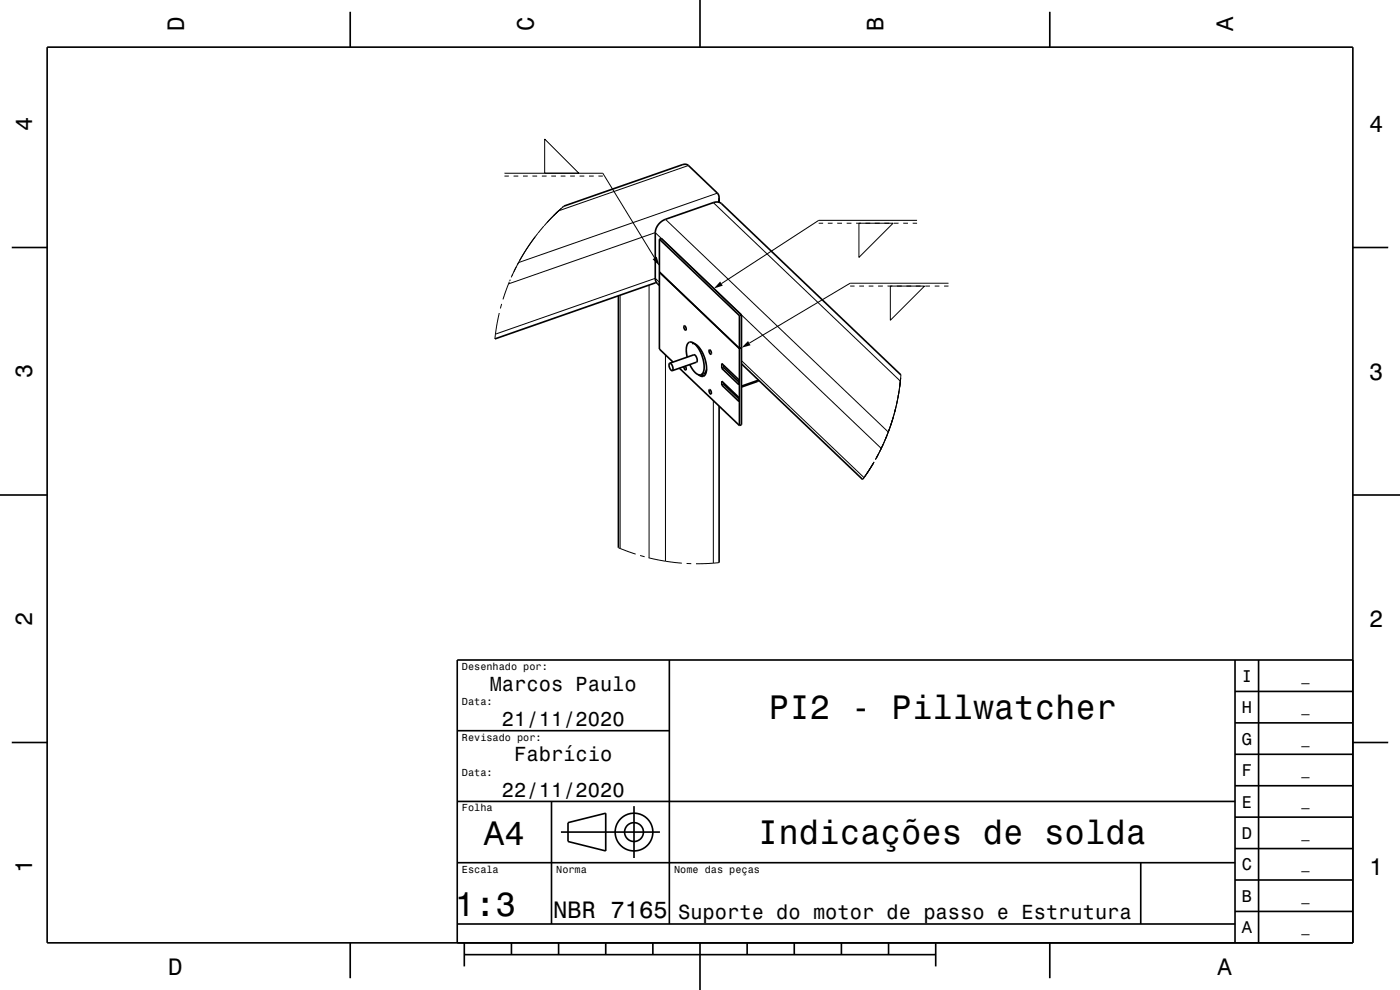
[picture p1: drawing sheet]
<svg xmlns="http://www.w3.org/2000/svg" width="297mm" height="210mm" viewBox="0 0 297 210" stroke-linecap="round" stroke-linejoin="round" font-family="sans-serif">
<g fill="none" stroke="#000" stroke-width=".35">
<path d="M10 10h277v190h-277zM74.3 2.5v7.5M148.5 0v10M222.7 2.5v7.5M2.5 52.5h7.5M139.3 59.9l-34.3 12M139.9 57.7l17 16.2 .4-.1M139.9 50.7v23.4l2.9 2.7M139.9 50.7l.4-.1 17 16.2M139.9 50.7l17 16.3M152.6 42l-.2 .9M152.6 42l-.1-.6-.3-.4-6.2-5.9-.7-.3-25.7 8.9"/>
<path d="M152.6 42v.9M287 52.5h7.5M131.2 62.7v53.5M139.9 60.6l-.6-.7-.3-.7v-9.9a3.3 3.3 0 0 1 2.2-2.8l10.2-3.6a1.66 1.66 0 0 1 1.7 .3l38 36.3M142.1 77.1l5.1-1.8a1.14 1.14 0 0 1 .6 1.5l-5.2 1.8M142.1 77.1a1.15 1.15 0 0 1 .5 1.5M142.1 77.1a1.16 1.16 0 0 0 .5 1.5M144.1 78.1l12.8 12.2M145.2 69.1a.61 .61 0 0 1 .2 .9l-.3-.4zM145.4 77.7l.2 .5-.1 .3-.3-.3-.1-.4M145.8 75.8a3.1 3.1 0 0 1 .4-3.2 1.61 1.61 0 0 1 1.8 1 6.5 6.5 0 0 1 1.1 5.5l-.4 .4M146.3 77.3a3 3 0 0 0 2.3 2.2h.1"/>
<path d="M146.8 72.9a2.25 2.25 0 0 1 2.1 1.6 5.8 5.8 0 0 1 .7 5l-.7 .3-.7-.3M148.8 79.5l.6 .2M149.9 78.4l-.4 .7-.8 .4M150.5 74.2a.63 .63 0 0 1 .3 1l-.3-.5zM153.1 77.1l3.7 3.5v1l-3.7-3.5zM153.6 77.5v.5M153.6 78l3.2 3.1M153.6 78l-.5 .1M156.9 67v23.3M157.3 66.8v23.3l-.4 .2M157.3 66.8l-.4 .2M157.3 77.2l25.7 24.5"/>
<path d="M150.5 82.6a.63 .63 0 0 1 .3 1l-.3-.5zM152.6 86.1v33.2M153.1 80.9l3.7 3.4v.9l-3.7-3.5zM153.6 81.3v.2M153.6 81.5l3.2 3.1M153.6 81.5l-.5 .2M155 82.7l-.2 .1M155.2 82.8l-.2 .1M160.9 80.6l-3.6 1.3M161 80.7l-3.7 1.4M0 105h10M287 105h10"/>
<path d="M142 140v56M262 140v60M267 140v60M287 140h-190v60M2.5 157.5h7.5M97 155h45M262 153.3h25M262 146.7h25M287 157.5h7.5M97 170h165M117 170v26M119 176.5h21"/>
<path d="M120.5 174.5l8-2v8l-8-2zM134.5 171v11M262 173.3h25M262 166.7h25M262 160h25M97 196h165M97 183h165M242 183v13M262 193.3h25M262 186.7h25M262 180h25M74.3 200v7.5"/>
<path d="M98.5 202.5h100M98.5 200v5M108.5 200v2.5M118.5 200v2.5M128.5 200v2.5M138.5 200v2.5M148.5 200v10M158.5 200v2.5M168.5 200v2.5M178.5 200v2.5M188.5 200v2.5M198.5 200v5"/>
<path d="M222.7 200v7.5"/>
<circle cx="134.5" cy="176.5" r="2"/>
<circle cx="134.5" cy="176.5" r="4"/>
</g>
<g fill="none" stroke="#000" stroke-width=".21">
<path d="M107 36.7h20.9l11 18M107 37.3h.9M109 37.3h1M111 37.3h1M113 37.3h1M115 37.3h1M115.5 29.5l7.3 7.2h-7.3zM117 37.3h1M118.9 37.3h1.1M120.9 37.3h1.1M123 37.3h1M125 37.3h1"/>
<path d="M127 37.3h.9M146 35.1l-27.5 9.6M108.1 59.8l-.2 .4M108.2 59.3l-.1 .3M108.7 58.2l-.1 .3M109.5 56.6l-.5 1M109.8 56.2h-.1M110 55.7l-1.5 3.1M110.1 55.6l-.1 .1M113.5 50.2l-2 2.9-1.7 3M114.1 49.5l-2.2 3-1.7 2.8M114.8 48.7l-.7 .7"/>
<path d="M115.4 48l-.7 .7M118.4 44.8l-1 1M118.5 44.7l-2.5 2.5M118.7 44.6l-3.3 3.3M119.1 44.2l-1.2 1.1M119.5 43.8l-.2 .2M119.6 43.7l-1.1 1M139.9 59.9l-.9-.9-33.9 11.9M141.2 46.5l47.2 45.1M151.3 43l39.7 37.8M152.2 41l-42.2 14.7M173.7 47.3h.9"/>
<path d="M175.6 47.3h1M177.6 47.3h1M179.6 47.3h1M181.6 47.3h1M182.2 47.3h7.3l-7.3 7.3zM183.6 47.3h1M185.6 47.3h1M187.6 47.3h1M189.6 47.3h1M191.6 47.3h1M193.6 47.3h.9M194.5 46.7h-20.8l-20.6 13.5"/>
<path d="M105.1 70.9l-.1 1M105.9 66.4l-.8 4.5M106.4 64.5l-.2 .9M107.9 60.2l-1.2 3.3M107.9 60.2l31.1-10.9 48 45.8M131.6 62.6v53.7M137.7 60.5v57.8M141.2 75.3v43.7M157.3 76.5l26 24.8M180.4 60.7h.9M182.3 60.7h1M184.3 60.7h1"/>
<path d="M186.3 60.7h1M188.3 60.7h1M188.9 60.7h7.2l-7.2 7.2zM190.3 60.7h1M191.1 79.5l-.1 1.3M192.3 60.7h1M194.3 60.7h1M196.3 60.7h1M198.3 60.7h1M200.3 60.7h.9M201.2 60.1h-20.8l-21.4 12.7M151.3 85v34.5"/>
<path d="M185.2 98.4l-1.9 2.9M185.3 98.2l-1.5 2.4M185.4 98l-1.9 3M185.4 98l-1.6 2.6M186.2 96.6l-.5 .9M186.4 96.3l-.5 .9M187 95.1l-.4 .7M187 95.1l-.2 .3M187.3 94.3l-1.6 3.1M187.4 94.3l-.3 .5M187.5 93.9l-1.5 3.1M188.1 92.5l-.4 .9"/>
<path d="M188.3 92.1l-.1 .1M188.3 92.1l-.4 .9M188.3 91.9l-1.3 3.2M188.4 91.6v.1M188.7 91.1l-.4 1M189.5 88.6l-2.1 5.4M189.5 88.3l-1.1 3.3M190 86.7l-.3 1M190.1 86.4l-.3 1M190.4 85l-1.5 5.4M190.6 83.5l-.1 .9M190.7 83l-.1 1"/>
<path d="M191 80.8l-1 5.8-1.6 5.2M191.1 80.2l-.3 2.3M191.1 80.2l-.9 5.5M191.1 80.2l-.2 1.8M131.2 116.2l.4 .1M131.6 116.3l3.2 1.2M135.8 117.8l1 .3M137.6 118.3h.1M137.7 118.3l3.4 .7M141.2 119h.1M141.2 119l3.4 .5M145.6 119.5l1 .1"/>
<path d="M151.3 119.5l-3.7 .1M152.6 119.3l-1.3 .2M183.3 101.3l-.3 .4M183.6 100.9l-.1 .2M183.8 100.6l-.7 1"/>
</g>
<g fill="#000">
<path d="M138.4 55l.9-.5 .6 1.9z" fill-rule="evenodd"/>
<path d="M152.8 59.7l.5 .9-1.9 .6z" fill-rule="evenodd"/>
<path d="M158.7 72.3l.5 .9-1.9 .6z" fill-rule="evenodd"/>
</g>
<g font-size="7.2">
<text x="163.1" y="152.6">PI2 - Pillwatcher</text>
<text x="102.7" y="179.3">A4</text>
<text x="160.8" y="179.1">Indicações de solda</text>
<text x="96.5" y="194.3">1:3</text>
</g>
<g font-size="5">
<text x="39" y="6.5" transform="rotate(-90 39 6.5)">D</text>
<text x="113.2" y="6.5" transform="rotate(-90 113.2 6.5)">C</text>
<text x="187.4" y="6.5" transform="rotate(-90 187.4 6.5)">B</text>
<text x="261.6" y="6.5" transform="rotate(-90 261.6 6.5)">A</text>
<text x="6.8" y="27.8" transform="rotate(-90 6.8 27.8)">4</text>
<text x="290.5" y="28.1">4</text>
<text x="6.8" y="80.3" transform="rotate(-90 6.8 80.3)">3</text>
<text x="290.5" y="80.6">3</text>
<text x="6.8" y="132.8" transform="rotate(-90 6.8 132.8)">2</text>
<text x="290.5" y="133.1">2</text>
<text x="6.8" y="185.3" transform="rotate(-90 6.8 185.3)">1</text>
<text x="290.5" y="185.6">1</text>
<text x="117.4" y="194.8">NBR 7165</text>
<text x="35.7" y="206.8">D</text>
<text x="258.3" y="206.8">A</text>
</g>
<g font-size="4.3">
<text x="103.9" y="146.5">Marcos Paulo</text>
<text x="106.5" y="154">21/11/2020</text>
<text x="109.1" y="161.5">Fabrício</text>
<text x="106.5" y="169">22/11/2020</text>
<text x="143.9" y="195">Suporte do motor de passo e Estrutura</text>
</g>
<g font-size="3.6">
<text x="263.4" y="144.6">I</text>
<text x="263.4" y="151.3">H</text>
<text x="263.4" y="158">G</text>
<text x="263.4" y="164.6">F</text>
<text x="263.4" y="171.3">E</text>
<text x="263.4" y="178">D</text>
<text x="263.4" y="184.6">C</text>
<text x="263.4" y="191.3">B</text>
<text x="263.4" y="198">A</text>
</g>
<g font-size="2.9">
<text x="276.1" y="144.4">_</text>
<text x="276.1" y="151">_</text>
<text x="276.1" y="157.7">_</text>
<text x="276.1" y="164.4">_</text>
<text x="276.1" y="171">_</text>
<text x="276.1" y="177.7">_</text>
<text x="276.1" y="184.4">_</text>
<text x="276.1" y="191.1">_</text>
<text x="276.1" y="197.7">_</text>
</g>
<g font-size="2.2">
<text x="98" y="142.1">Desenhado por:</text>
<text x="98" y="149.6">Data:</text>
<text x="98" y="157.1">Revisado por:</text>
<text x="98" y="164.6">Data:</text>
<text x="98" y="172.1">Folha</text>
<text x="98" y="185.1">Escala</text>
<text x="118" y="185.1">Norma</text>
<text x="143" y="185.1">Nome das peças</text>
</g>
</svg>
